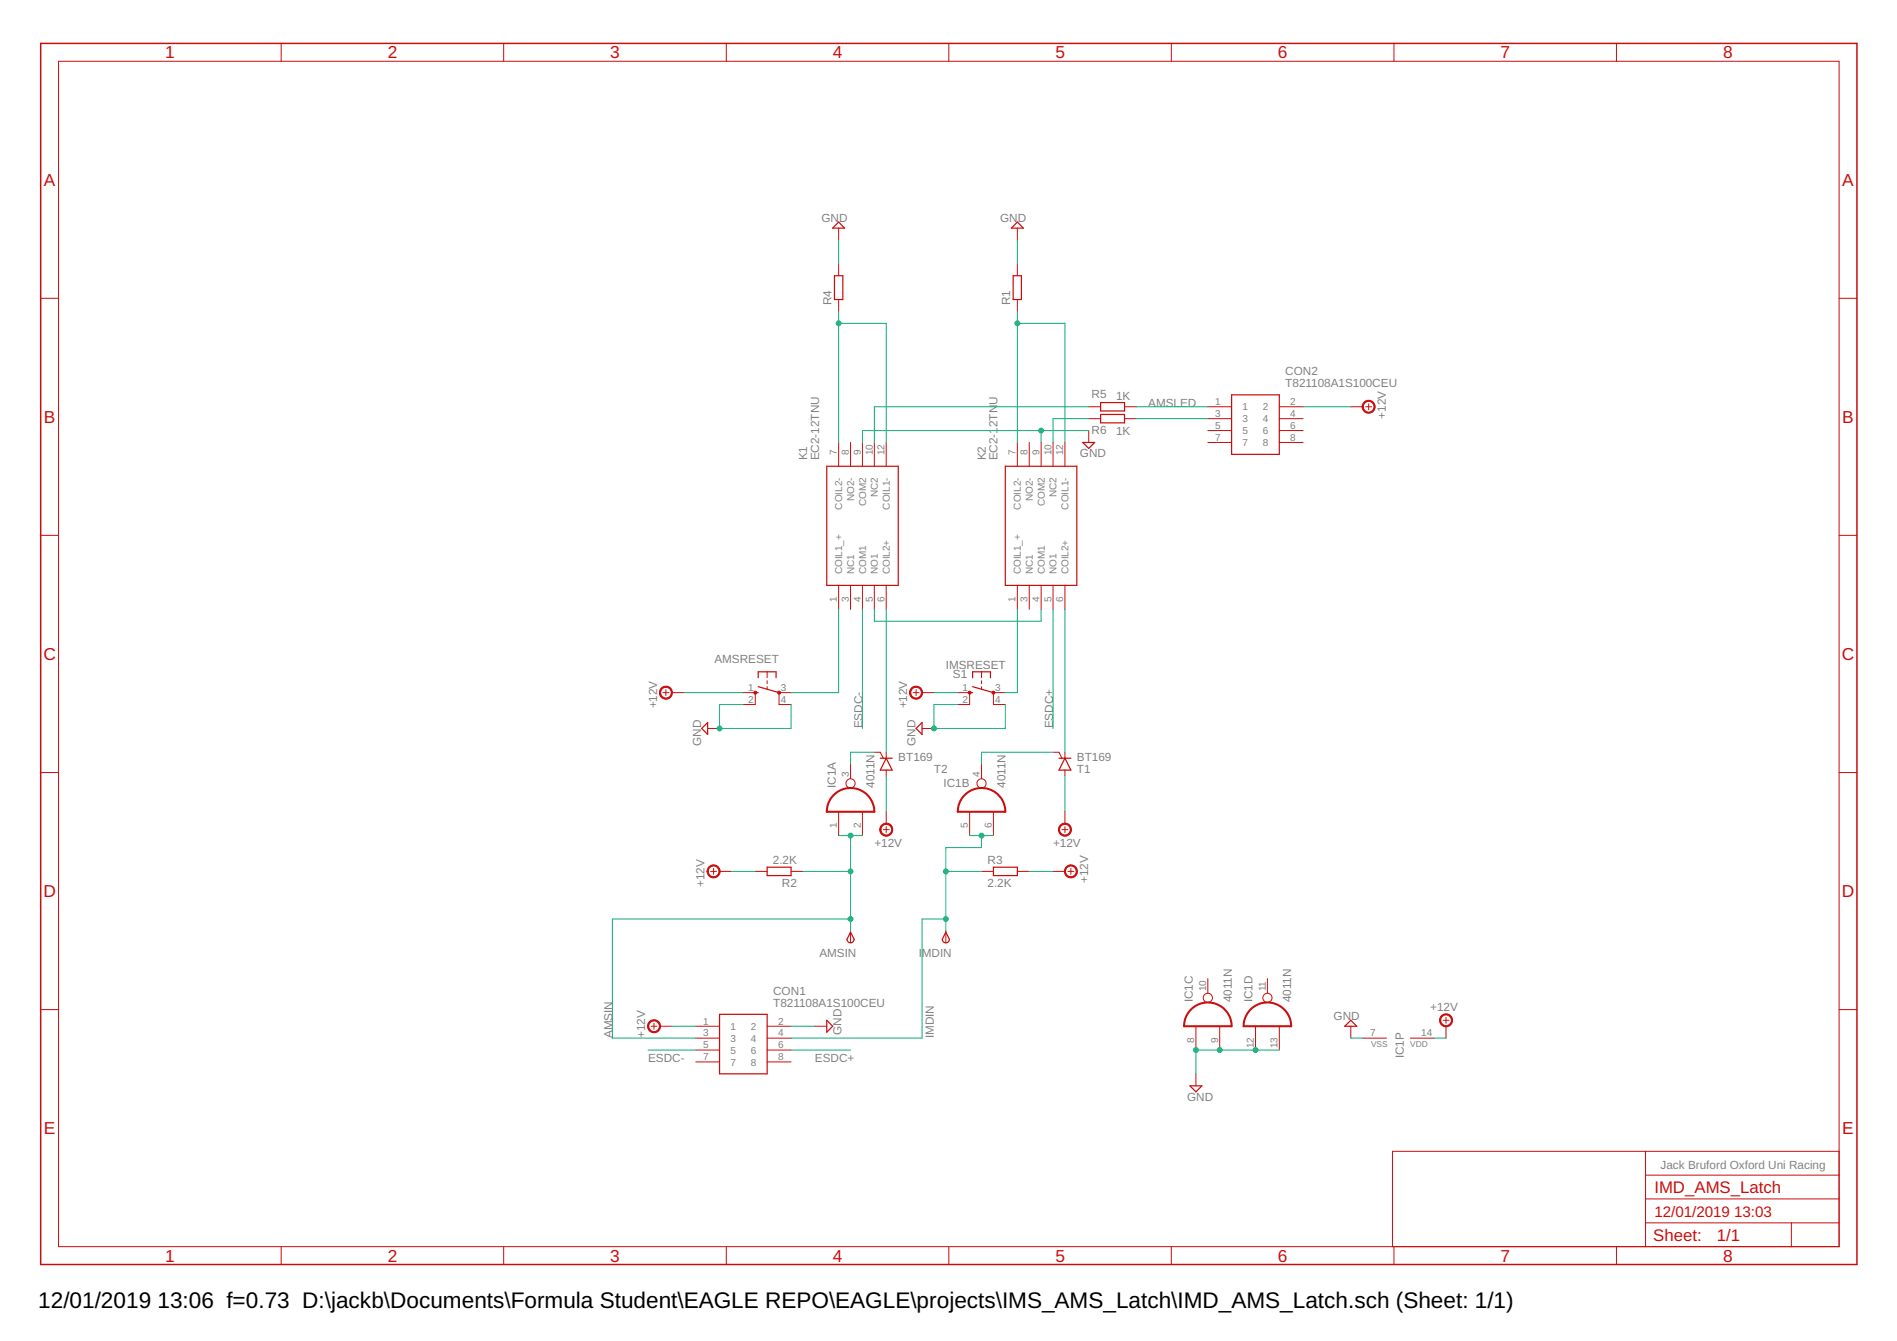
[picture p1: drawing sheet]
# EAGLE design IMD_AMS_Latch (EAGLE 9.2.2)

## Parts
AMSIN  TPSPAD1-13  [P1-13]
AMSRESET  10-XX  [B3F-10XX]
CON1  T821108A1S100CEU  [HDRV8W64P254_2X4_1778X895X915P]
CON2  T821108A1S100CEU  [HDRV8W64P254_2X4_1778X895X915P]
IC1  4011N  [DIL14]
IMDIN  TPSPAD1-13  [P1-13]
K1  EC2-12TNU  [EC212TNU]
K2  EC2-12TNU  [EC212TNU]
R1  R-EU_0207/15  [0207/15]
R2  2.2K  R-EU_0207/15  [0207/15]
R3  2.2K  R-EU_0207/15  [0207/15]
R4  R-EU_0207/15  [0207/15]
R5  1K  R-EU_0207/15  [0207/15]
R6  1K  R-EU_0207/15  [0207/15]
S1  10-XX  [B3F-10XX]
T1  BT169  [TO92-2]
T2  BT169  [TO92-2]

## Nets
+12V: AMSRESET.1(S) CON1.1 CON2.2 IC1.14(P:VDD) R2.2 R3.2 S1.1(S) T1.A T2.A
AMSIN: AMSIN.TP(PP) CON1.3 IC1.1(A:I0) IC1.2(A:I1) R2.1
AMSLED: K1.10(NC2) R5.2
ESDC+: CON1.6 K2.5(NO1)
ESDC-: CON1.5 K1.4(COM1)
GND: AMSRESET.2(S1) AMSRESET.4(P1) CON1.2 IC1.7(P:VSS) IC1.8(C:I0) IC1.9(C:I1) IC1.12(D:I0) IC1.13(D:I1) K1.9(COM2) K2.9(COM2) R1.2 R4.2 S1.2(S1) S1.4(P1)
IMDIN: CON1.4 IC1.5(B:I0) IC1.6(B:I1) IMDIN.TP(PP) R3.1
IMSRESET: K1.5(NO1) K2.4(COM1)
N$1: AMSRESET.3(P) K1.1(COIL1_+)
N$2: K1.6(COIL2+) T2.C
N$3: K2.7(COIL2-) K2.12(COIL1-) R1.1
N$4: K2.6(COIL2+) T1.C
N$5: K2.1(COIL1_+) S1.3(P)
N$6: K1.7(COIL2-) K1.12(COIL1-) R4.1
N$7: K2.10(NC2) R6.2
N$8: CON2.1 R5.1
N$9: CON2.3 R6.1
N$10: IC1.3(A:O) T2.G
N$11: IC1.4(B:O) T1.G
Unconnected: CON1.7 CON1.8 CON2.4 CON2.5 CON2.6 CON2.7 CON2.8 IC1.10(C:O) IC1.11(D:O) K1.3(NC1) K1.8(NO2-) K2.3(NC1) K2.8(NO2-)

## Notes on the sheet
- Jack Bruford Oxford Uni Racing
